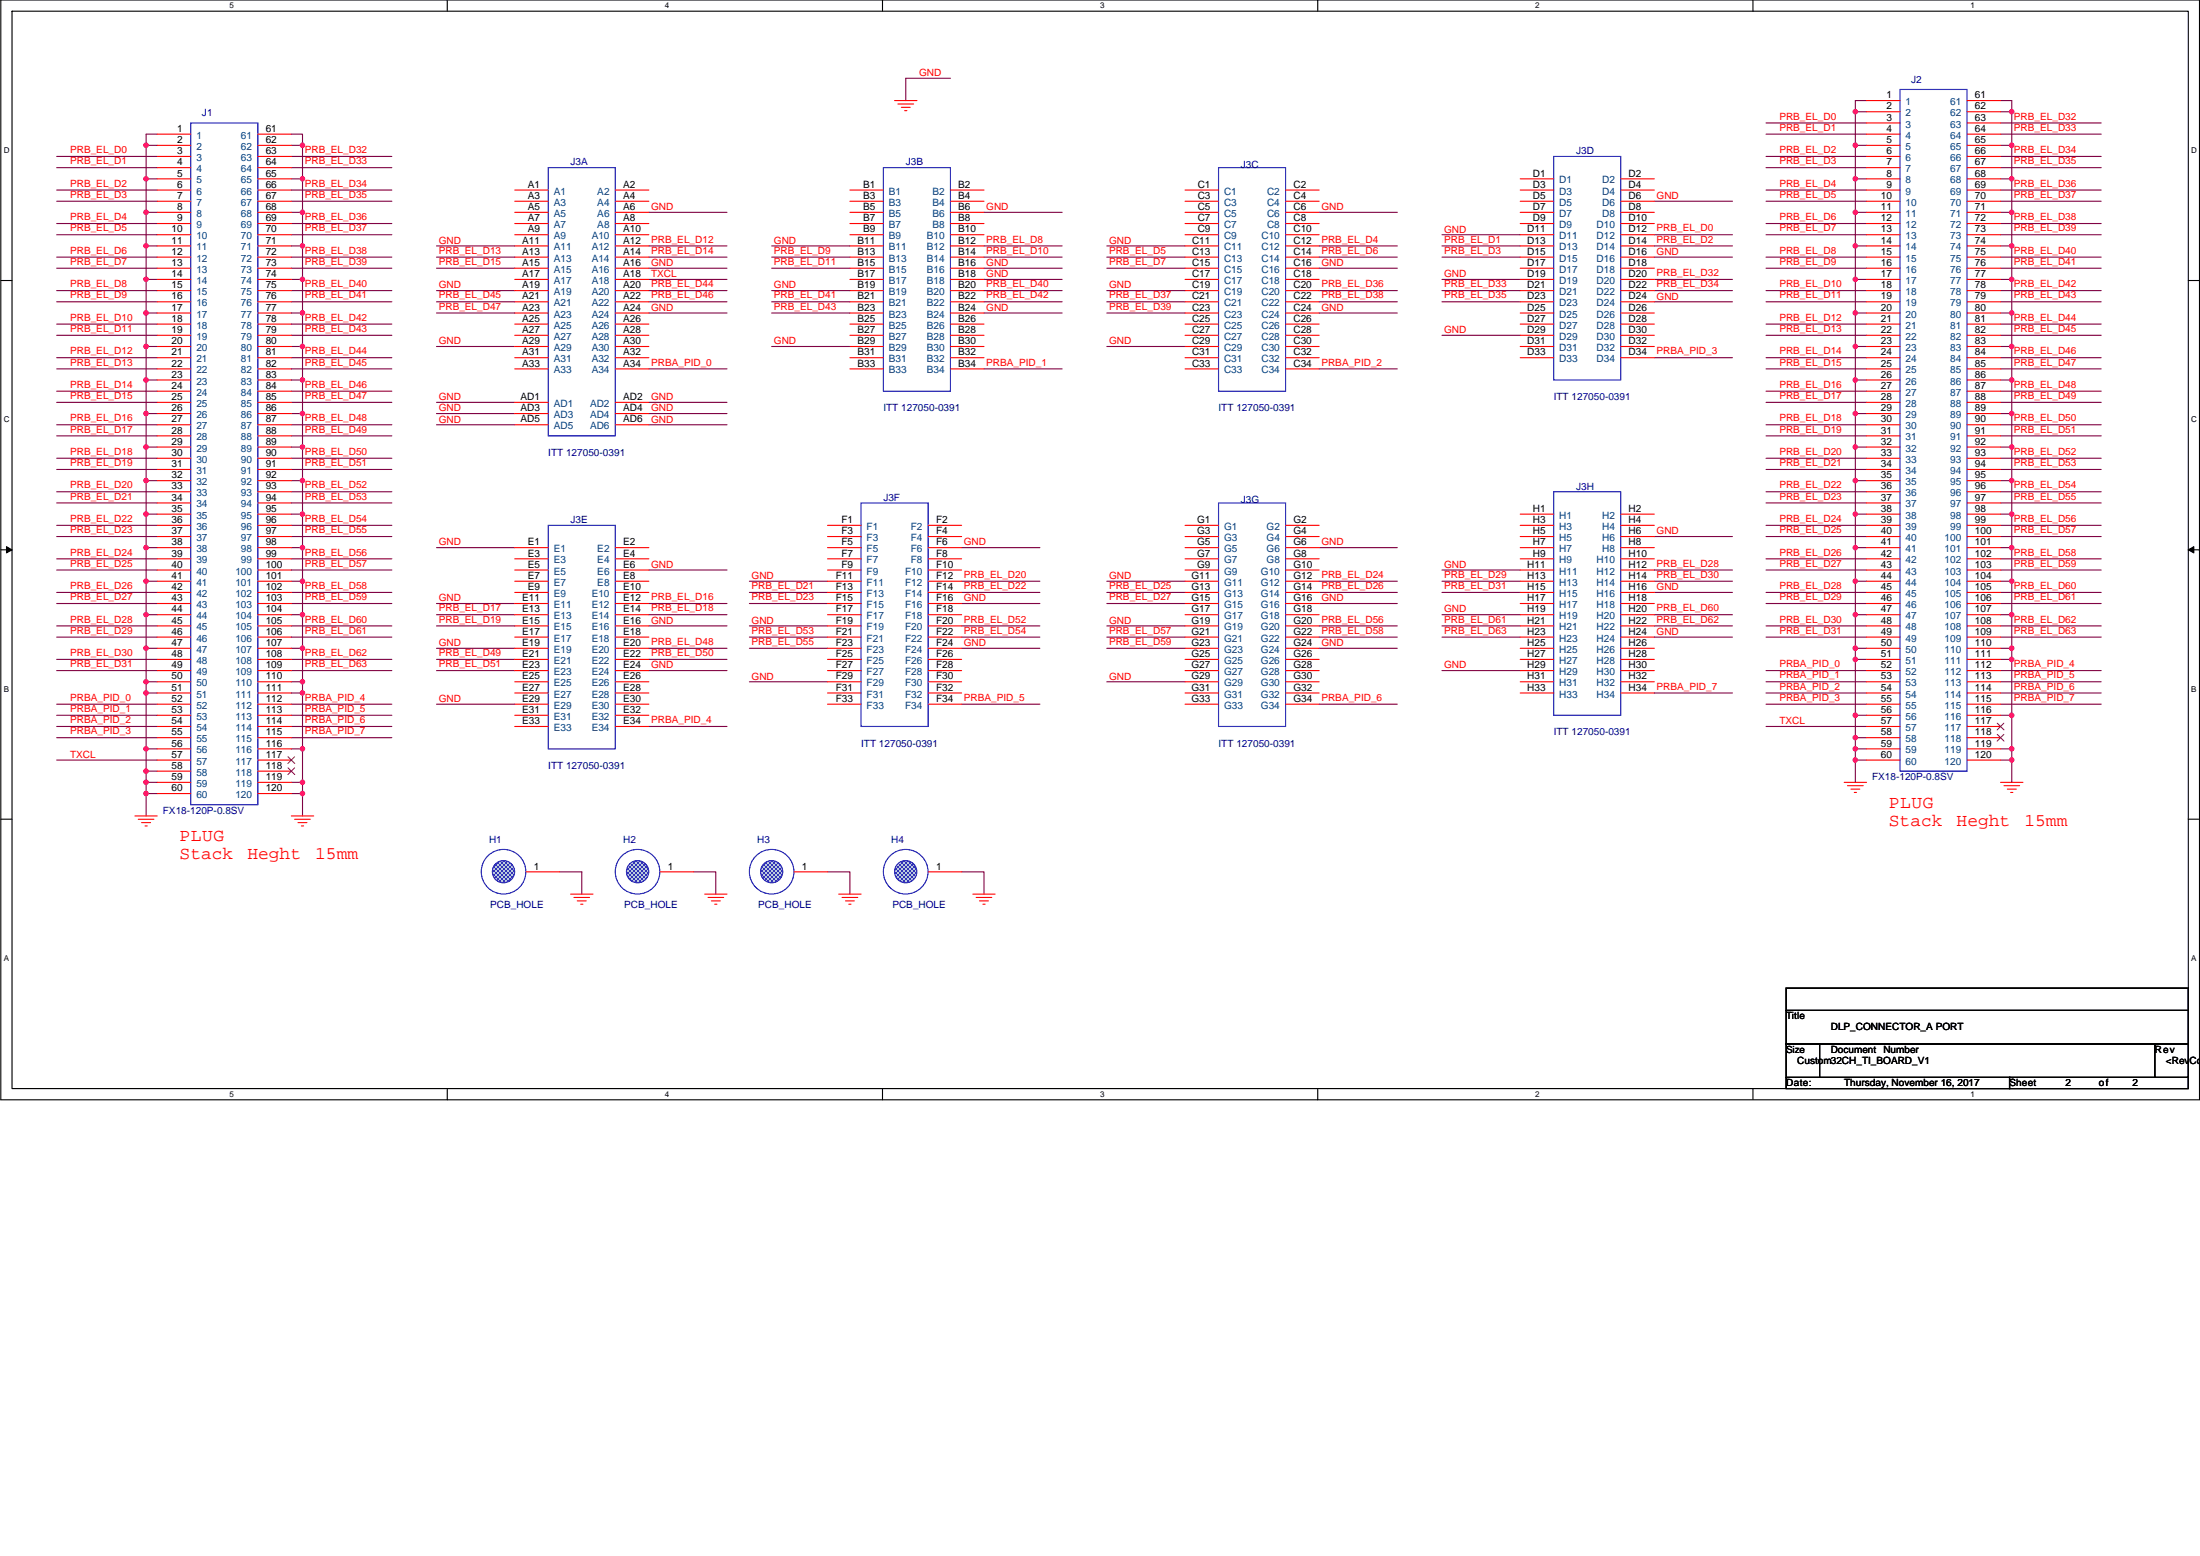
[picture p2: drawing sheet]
# OrCAD Capture schematic IGSHARE_ULTRASOUND_DLP BOARD_REV P0.DSN

## Sheets
1 00 COVER
2 01 DLP CONNECTOR: size Custom; title: DLP_CONNECTOR_A PORT; note: 32CH_TI_BOARD_V1

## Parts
H1  PCB_HOLE
H2  PCB_HOLE
H3  PCB_HOLE
H4  PCB_HOLE
J1  FX18-120P-0.8SV  [FX18-120S-0.8SV15]
J2  FX18-120P-0.8SV  [FX18-120S-0.8SV15]
J3  ITT 127050-0391  (sections A,B,C,D,E,F,G,H)

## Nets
GND: H1.1 H2.1 H3.1 H4.1 J1.1 J1.2 J1.5 J1.8 J1.11 J1.14 J1.17 J1.20 J1.23 J1.26 J1.29 J1.32 J1.35 J1.38 J1.41 J1.44 J1.47 J1.50 J1.51 J1.56 J1.58 J1.59 J1.60 J1.61 J1.62 J1.65 J1.68 J1.71 J1.74 J1.77 J1.80 J1.83 J1.86 J1.89 J1.92 J1.95 J1.98 J1.101 J1.104 J1.107 J1.110 J1.111 J1.116 J1.119 J1.120 J2.1 J2.2 J2.5 J2.8 J2.11 J2.14 J2.17 J2.20 J2.23 J2.26 J2.29 J2.32 J2.35 J2.38 J2.41 J2.44 J2.47 J2.50 J2.51 J2.56 J2.58 J2.59 J2.60 J2.61 J2.62 J2.65 J2.68 J2.71 J2.74 J2.77 J2.80 J2.83 J2.86 J2.89 J2.92 J2.95 J2.98 J2.101 J2.104 J2.107 J2.110 J2.111 J2.116 J2.119 J2.120 J3.A6 J3.A11 J3.A16 J3.A19 J3.A24 J3.A29 J3.AD1 J3.AD2 J3.AD3 J3.AD4 J3.AD5 J3.AD6 J3.B6 J3.B11 J3.B16 J3.B18 J3.B19 J3.B24 J3.B29 J3.C6 J3.C11 J3.C16 J3.C19 J3.C24 J3.C29 J3.D6 J3.D11 J3.D16 J3.D19 J3.D24 J3.D29 J3.E1 J3.E6 J3.E11 J3.E16 J3.E19 J3.E24 J3.E29 J3.F6 J3.F11 J3.F16 J3.F19 J3.F24 J3.F29 J3.G6 J3.G11 J3.G16 J3.G19 J3.G24 J3.G29 J3.H6 J3.H11 J3.H16 J3.H19 J3.H24 J3.H29
PRB_EL_D0: J1.3 J2.3 J3.D12
PRB_EL_D1: J1.4 J2.4 J3.D13
PRB_EL_D2: J1.6 J2.6 J3.D14
PRB_EL_D3: J1.7 J2.7 J3.D15
PRB_EL_D4: J1.9 J2.9 J3.C12
PRB_EL_D5: J1.10 J2.10 J3.C13
PRB_EL_D6: J1.12 J2.12 J3.C14
PRB_EL_D7: J1.13 J2.13 J3.C15
PRB_EL_D8: J1.15 J2.15 J3.B12
PRB_EL_D9: J1.16 J2.16 J3.B13
PRB_EL_D10: J1.18 J2.18 J3.B14
PRB_EL_D11: J1.19 J2.19 J3.B15
PRB_EL_D12: J1.21 J2.21 J3.A12
PRB_EL_D13: J1.22 J2.22 J3.A13
PRB_EL_D14: J1.24 J2.24 J3.A14
PRB_EL_D15: J1.25 J2.25 J3.A15
PRB_EL_D16: J1.27 J2.27 J3.E12
PRB_EL_D17: J1.28 J2.28 J3.E13
PRB_EL_D18: J1.30 J2.30 J3.E14
PRB_EL_D19: J1.31 J2.31 J3.E15
PRB_EL_D20: J1.33 J2.33 J3.F12
PRB_EL_D21: J1.34 J2.34 J3.F13
PRB_EL_D22: J1.36 J2.36 J3.F14
PRB_EL_D23: J1.37 J2.37 J3.F15
PRB_EL_D24: J1.39 J2.39 J3.G12
PRB_EL_D25: J1.40 J2.40 J3.G13
PRB_EL_D26: J1.42 J2.42 J3.G14
PRB_EL_D27: J1.43 J2.43 J3.G15
PRB_EL_D28: J1.45 J2.45 J3.H12
PRB_EL_D29: J1.46 J2.46 J3.H13
PRB_EL_D30: J1.48 J2.48 J3.H14
PRB_EL_D31: J1.49 J2.49 J3.H15
PRB_EL_D32: J1.63 J2.63 J3.D20
PRB_EL_D33: J1.64 J2.64 J3.D21
PRB_EL_D34: J1.66 J2.66 J3.D22
PRB_EL_D35: J1.67 J2.67 J3.D23
PRB_EL_D36: J1.69 J2.69 J3.C20
PRB_EL_D37: J1.70 J2.70 J3.C21
PRB_EL_D38: J1.72 J2.72 J3.C22
PRB_EL_D39: J1.73 J2.73 J3.C23
PRB_EL_D40: J1.75 J2.75 J3.B20
PRB_EL_D41: J1.76 J2.76 J3.B21
PRB_EL_D42: J1.78 J2.78 J3.B22
PRB_EL_D43: J1.79 J2.79 J3.B23
PRB_EL_D44: J1.81 J2.81 J3.A20
PRB_EL_D45: J1.82 J2.82 J3.A21
PRB_EL_D46: J1.84 J2.84 J3.A22
PRB_EL_D47: J1.85 J2.85 J3.A23
PRB_EL_D48: J1.87 J2.87 J3.E20
PRB_EL_D49: J1.88 J2.88 J3.E21
PRB_EL_D50: J1.90 J2.90 J3.E22
PRB_EL_D51: J1.91 J2.91 J3.E23
PRB_EL_D52: J1.93 J2.93 J3.F20
PRB_EL_D53: J1.94 J2.94 J3.F21
PRB_EL_D54: J1.96 J2.96 J3.F22
PRB_EL_D55: J1.97 J2.97 J3.F23
PRB_EL_D56: J1.99 J2.99 J3.G20
PRB_EL_D57: J1.100 J2.100 J3.G21
PRB_EL_D58: J1.102 J2.102 J3.G22
PRB_EL_D59: J1.103 J2.103 J3.G23
PRB_EL_D60: J1.105 J2.105 J3.H20
PRB_EL_D61: J1.106 J2.106 J3.H21
PRB_EL_D62: J1.108 J2.108 J3.H22
PRB_EL_D63: J1.109 J2.109 J3.H23
PRBA_PID_0: J1.52 J2.52 J3.A34
PRBA_PID_1: J1.53 J2.53 J3.B34
PRBA_PID_2: J1.54 J2.54 J3.C34
PRBA_PID_3: J1.55 J2.55 J3.D34
PRBA_PID_4: J1.112 J2.112 J3.E34
PRBA_PID_5: J1.113 J2.113 J3.F34
PRBA_PID_6: J1.114 J2.114 J3.G34
PRBA_PID_7: J1.115 J2.115 J3.H34
TXCL: J1.57 J2.57 J3.A18

Not connected (* = marked no-connect by the designer): J1 117* 118*; J2 117* 118*; J3 A1 A2 A3 A4 A5 A7 A8 A9 A10 A17 A25 A26 A27 A28 A30 A31 A32 A33 B1 B2 B3 B4 B5 B7 B8 B9 B10 B17 B25 B26 B27 B28 B30 B31 B32 B33 C1 C2 C3 C4 C5 C7 C8 C9 C10 C17 C18 C25 C26 C27 C28 C30 C31 C32 C33 D1 D2 D3 D4 D5 D7 D8 D9 D10 D17 D18 D25 D26 D27 D28 D30 D31 D32 D33 E2 E3 E4 E5 E7 E8 E9 E10 E17 E18 E25 E26 E27 E28 E30 E31 E32 E33 F1 F2 F3 F4 F5 F7 F8 F9 F10 F17 F18 F25 F26 F27 F28 F30 F31 F32 F33 G1 G2 G3 G4 G5 G7 G8 G9 G10 G17 G18 G25 G26 G27 G28 G30 G31 G32 G33 H1 H2 H3 H4 H5 H7 H8 H9 H10 H17 H18 H25 H26 H27 H28 H30 H31 H32 H33

## Notes on the sheets
sheet 1
- DLP Board Rev P0
- Revision History
- Version (2017.11.16)
sheet 2
- PLUG
  Stack Heght 15mm
- PLUG
  Stack Heght 15mm
